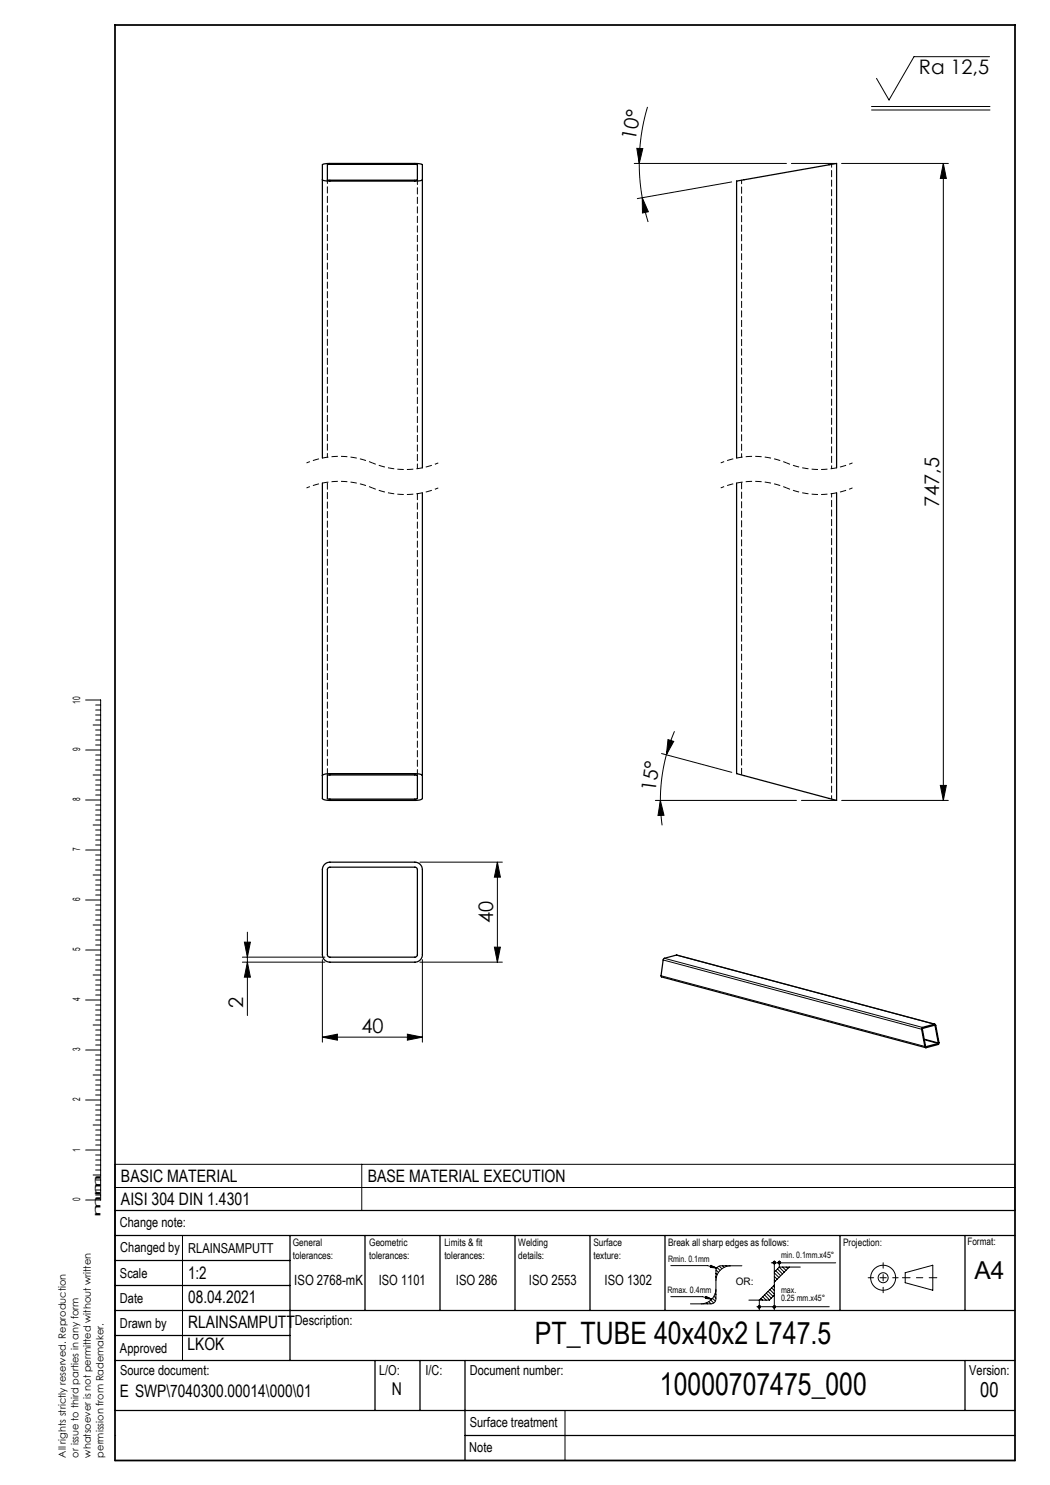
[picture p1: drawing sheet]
<svg xmlns="http://www.w3.org/2000/svg" width="210mm" height="297mm" viewBox="0 0 210 297" stroke-linecap="round" stroke-linejoin="round" font-family="sans-serif">
<g fill="none" stroke="#000" stroke-width=".2">
<path d="M197.9 11.3h-15.1l-5 8.7-2.5-4.3M126.8 32.7h30.5M127.4 29.7h1.2l-.8 3zM127.8 32.7a39.5 39.5 0 0 0 .6 6.8M128.4 39.5l1.3 2.9-1.2 .2zM128.4 39.5l1.2 4.9M129.5 21.4a39.5 39.5 0 0 0-1.7 11.3M146.3 36.4l-18.8 3.3M158.3 32.7h9M168.3 32.7h21.4M174.3 21.3h23.7M174.3 22h23.7"/>
<path d="M188.7 32.7l.6 3h-1.2zM188.7 32.7v127.4M17.1 140h3v100h-3M17.1 160h3M17.1 150h3M18.6 155h1.5M18.6 145h1.5M19.1 154h1M19.1 153h1M19.1 152h1M19.1 151h1M19.1 156h1"/>
<path d="M19.1 157h1M19.1 158h1M19.1 159h1M19.1 144h1M19.1 143h1M19.1 142h1M19.1 141h1M19.1 146h1M19.1 147h1M19.1 148h1M19.1 149h1M132.3 150.7l14.1 3.8"/>
<path d="M133.3 151a35.3 35.3 0 0 0-1.2 9.1M133.6 147.9l1.1 .4-1.4 2.7zM134.9 146.2l-1.6 4.8M188.1 157.1h1.2l-.6 3zM17.1 170h3M18.6 175h1.5M18.6 165h1.5M19.1 174h1M19.1 173h1M19.1 172h1M19.1 171h1M19.1 176h1"/>
<path d="M19.1 177h1M19.1 178h1M19.1 179h1M19.1 164h1M19.1 163h1M19.1 162h1M19.1 161h1M19.1 166h1M19.1 167h1M19.1 168h1M19.1 169h1M84 172.4h16.5"/>
<path d="M99.5 172.4l.6 3h-1.2zM99.5 172.4v20M131.1 160.1h28.2M132.1 160.1l.7 3h-1.2zM132.1 160.1l.3 5M160.3 160.1h7M168.3 160.1h21.4M17.1 190h3M17.1 180h3M18.6 195h1.5M18.6 185h1.5M19.1 194h1"/>
<path d="M19.1 193h1M19.1 192h1M19.1 191h1M19.1 196h1M19.1 197h1M19.1 198h1M19.1 199h1M19.1 184h1M19.1 183h1M19.1 182h1M19.1 181h1M19.1 186h1"/>
<path d="M19.1 187h1M19.1 188h1M19.1 189h1M48.5 192.4h16.5M48.5 191.4h16.5M48.9 188.4h1.2l-.6 3zM49.5 186.4v16.7M49.5 192.4l.6 3h-1.2zM64.5 191.9v16.5M84 192.4h16.5M84.5 191.9v16.5M98.9 189.4h1.2l-.6 3z"/>
<path d="M132.2 195.2l52.8 14.1M132.6 192l51.7 13.8M132.9 191.7l51.6 13.8M135.3 191l51.6 13.8M17.1 210h3M17.1 200h3M18.6 215h1.5M18.6 205h1.5M19.1 214h1M19.1 213h1M19.1 212h1M19.1 211h1"/>
<path d="M19.1 216h1M19.1 217h1M19.1 218h1M19.1 219h1M19.1 204h1M19.1 203h1M19.1 202h1M19.1 201h1M19.1 206h1M19.1 207h1M19.1 208h1M19.1 209h1"/>
<path d="M64.5 207.4l3-.6v1.2zM64.5 207.4h20M81.5 206.8l3 .6-3 .6zM184.8 207.8l2.9 .8M184.9 208l2.7 .7M185.1 209.3h.1M186.8 205.1h.2M17.1 230h3M17.1 220h3M18.6 235h1.5M18.6 225h1.5M19.1 234h1"/>
<path d="M19.1 233h1M19.1 232h1M19.1 231h1M19.1 236h1M19.1 237h1M19.1 238h1M19.1 239h1M19.1 224h1M19.1 223h1M19.1 222h1M19.1 221h1M19.1 226h1"/>
<path d="M19.1 227h1M19.1 228h1M19.1 229h1M23 232.9h180v9.2h-180zM23 237.5h180M72.4 232.9v9.2M36.5 247.1v25M134.2 253.1h7.3l1.8 .5M134.2 259.3h6.3l1.8 .5M141.2 259.3l1.1 .5-1.2-.1zM141.8 259.7l-.6-.1 .1-.2 1 .4M142.2 253.1l1.1 .5-1.2-.1z"/>
<path d="M142.5 259.7l.6 .5M142.7 253.5l-.5-.1v-.2l1.1 .4M142.8 259.2l.4 .4M143 258.7l.2 .2M143.2 258.2h.1M143.2 255.4l.1 .1M143.2 257.8a3 3 0 0 1-3 3M143.2 254.7l.2 .2M143.2 255.4h.1M143.2 254l.5 .5M143.4 253.5l.6 .6M143.8 253.2l.6 .6"/>
<path d="M144.5 253.2l.3 .3M145.2 253.2l.1 .1M145.9 253.2h.1M146.2 253.2a3 3 0 0 0-3 3M148.4 253.2h-4.2a1 1 0 0 0-1 1v5.6a1 1 0 0 1-1 1M152.2 259.7l.3 .3M152.6 259.3l.6 .7M152.9 259l1 1M153.3 258.6l1 1M153.6 258.3l1 1M154 257.9l.9 .9M154.3 252.6h12.8"/>
<path d="M154.3 257.6l.6 .5M154.7 257.2l.2 .2M154.8 252.3l-.2 .2M154.9 252.2v9.8M154.9 259l-1 1h-4.1M154.9 257l-3 3v2M154.9 254.6l.9 .9M154.9 255.3l.5 .6M154.9 256l.2 .2M155 252.3l-.4 .3M155 252.4l-.3 .3M155.1 252.4l-.3 .4"/>
<path d="M155.1 252.6l-.2 .2M155.1 254.1l1 1M155.5 253.8l1 1M155.8 252.3l-.2 .2M155.8 253.4l1 1M155.9 253.4h4.2M155.9 253.4l-1 1M155.9 252.2v1.2M156 252.3l-.4 .3M156 252.3l-.3 .4M156.1 252.4l-.3 .4M156.1 252.6l-.2 .2"/>
<path d="M156.5 253.4l.7 .7M157.2 253.4l.3 .3M157.9 253.4l-3 3M181 254.5l5.6-1.5v5l-5.6-1.5zM138.1 260.8h4.1M140.7 260.7l.1 .1M141.3 260.6l.2 .2M141.8 260.3l.4 .5M142.2 260l.5 .6M151.4 261.3h14.4M151.7 261.2h.1M151.9 261.1l-.3 .3"/>
<path d="M152 261.2l-.3 .3M152.1 261.2l-.4 .4M152.1 261.4l-.3 .2M154.9 261.1l-.3 .3M155 261.2l-.3 .3M155.1 261.2l-.4 .4M155.1 261.3l-.3 .3M23 287.1h.1M113 282.1v10"/>
<circle cx="154.9" cy="252.5" r=".25"/>
<circle cx="155.9" cy="252.5" r=".25"/>
<circle cx="176.6" cy="255.5" r="2.5"/>
<circle cx="176.6" cy="255.5" r="1"/>
<circle cx="151.9" cy="261.4" r=".25"/>
<circle cx="154.9" cy="261.4" r=".25"/>
</g>
<path d="M173.6 255.5h6M176.6 258.5v-6" fill="none" stroke="#000" stroke-width=".2" stroke-dasharray="15.2 1.3 1.3 1.3" stroke-dashoffset="14.1"/>
<path d="M180.5 255.5h6.9" fill="none" stroke="#000" stroke-width=".2" stroke-dasharray="15.2 1.3 1.3 1.3" stroke-dashoffset="13.7"/>
<g fill="none" stroke="#000" stroke-width=".25">
<path d="M64.5 36l.3 .1 1.2 .1h17l1.1-.1 .4-.1M65.5 32.9h17.8l.2 .1v3h-17.8h-.2zM64.5 91.6v-58.6l.4-.2 1.1-.1h17.8l.7 .3v60.6M64.5 96.6v63.1a1.74 1.74 0 0 0 1.5 .4h17.2a1.4 1.4 0 0 0 1.3-.4v-61.1M147.3 91.6v-55.4l20-3.5v60.9M147.3 96.6v58.1l20 5.4v-61.5M64.5 155.1a1.74 1.74 0 0 1 1.5-.4h17a1.74 1.74 0 0 1 1.5 .4M65.5 155.1l.5-.1h17.3l.2 .1v4.6l-.5 .1h-17.4l-.1-.1zM64.9 172.9l.5-.4 .6-.1h17a1.5 1.5 0 0 1 1.5 1.5v17a1.5 1.5 0 0 1-1.5 1.5h-17a1.5 1.5 0 0 1-1.5-1.5v-17l.1-.5zM65.6 173.6l.4-.2h17l.3 .2 .2 .3v17l-.2 .4-.3 .1h-17l-.4-.1-.1-.4v-17zM184.4 205.5l2.6-.6 .8 3.6-.1 .4-2.6 .6-.8-3.7zM184.5 205.7l2.5-.6 .6 3.6-2.5 .6z"/>
<path d="M187 204.8l-51.6-13.8-2.5 .7-.2 .2-.5 3.3 .1 .2 52.9 14.1M23 257.1h35M23 252.1h35M23 247.1h180M58 247.1v25M73 247.1v15M88 247.1v15M103 247.1v15M118 247.1v15M133 247.1v15M168 247.1v15M193 247.1v15"/>
<path d="M203 242.1h-180v40h180M23 267.1h35M23 272.1h180M23 262.1h180M75 272.1v10M84 272.1v10M93 272.1v20M193 272.1v10M93 287.1h110"/>
</g>
<path d="M23 5h180v287.1h-180z" fill="none" stroke="#000" stroke-width=".35"/>
<path d="M74.5 97.6a17.1 17.1 0 0 0-13.2 0M74.5 92.6a17.1 17.1 0 0 0-13.2 0M87.7 97.6a17.1 17.1 0 0 1-13.2 0M87.7 92.6a17.1 17.1 0 0 1-13.2 0M157.3 97.6a17.1 17.1 0 0 0-13.2 0M157.3 92.6a17.1 17.1 0 0 0-13.2 0M170.5 97.6a17.1 17.1 0 0 1-13.2 0M170.5 92.6a17.1 17.1 0 0 1-13.2 0" fill="none" stroke="#000" stroke-width=".2" stroke-dasharray="1.3 .6" stroke-dashoffset=".5" stroke-linecap="butt"/>
<g fill="#000">
<path d="M127.4 29.7h1.2l-.8 3zM128.4 39.5l1.3 2.9-1.2 .2z"/>
<path d="M133.6 147.9l1.1 .4-1.4 2.7zM132.1 160.1l.7 3h-1.2z"/>
<path d="M188.1 157.1h1.2l-.6 3zM188.7 32.7l.6 3h-1.2z"/>
<path d="M48.9 188.4h1.2l-.6 3zM49.5 192.4l.6 3h-1.2z"/>
<path d="M98.9 189.4h1.2l-.6 3zM99.5 172.4l.6 3h-1.2z"/>
<path d="M64.5 207.4l3-.6v1.2zM81.5 206.8l3 .6-3 .6z"/>
</g>
<path d="M65.5 91.4v-55.4" fill="none" stroke="#000" stroke-width=".2" stroke-dasharray="1.3 .6" stroke-dashoffset=".5"/>
<path d="M83.5 93.7v-57.7" fill="none" stroke="#000" stroke-width=".2" stroke-dasharray="1.3 .6" stroke-dashoffset=".3"/>
<path d="M65.5 155.1v-58.7M148.3 155v-58.6" fill="none" stroke="#000" stroke-width=".2" stroke-dasharray="1.3 .6" stroke-dashoffset="-.1"/>
<path d="M83.5 155.1v-56.4" fill="none" stroke="#000" stroke-width=".2" stroke-dasharray="1.3 .6" stroke-dashoffset=".1"/>
<path d="M166.3 93.7v-60.8" fill="none" stroke="#000" stroke-width=".2" stroke-dasharray="1.3 .6" stroke-dashoffset=".7"/>
<path d="M148.3 91.4v-55.4M166.3 159.8v-61.1" fill="none" stroke="#000" stroke-width=".2" stroke-dasharray="1.3 .6" stroke-dashoffset=".6"/>
<g font-size="6.2">
<text x="107" y="268.8">PT_TUBE 40x40x2 L747.5</text>
<text x="132" y="279">10000707475_000</text>
</g>
<text font-size="4.9" x="194.9" y="255.8">A4</text>
<text font-size="4.1" x="196" y="279.3">00</text>
<g font-size="4">
<text x="183.8" y="14.9">Ra 12,5</text>
<text x="127.1" y="28.2" transform="rotate(-79 127.1 28.2)">10°</text>
<text x="187.8" y="101.4" transform="rotate(-90 187.8 101.4)">747,5</text>
<text x="131.1" y="158.4" transform="rotate(-82 131.1 158.4)">15°</text>
<text x="98.6" y="184.6" transform="rotate(-90 98.6 184.6)">40</text>
<text x="48.6" y="201.5" transform="rotate(-90 48.6 201.5)">2</text>
<text x="72.3" y="206.6">40</text>
</g>
<text font-size="3.5" x="78.4" y="279.1">N</text>
<g font-size="3.4">
<text x="24.2" y="236.3">BASIC MATERIAL</text>
<text x="73.6" y="236.3">BASE MATERIAL EXECUTION</text>
<text x="24.2" y="241">AISI 304 DIN 1.4301</text>
<text x="37.6" y="255.8">1:2</text>
<text x="37.6" y="260.5">08.04.2021</text>
<text x="37.6" y="265.5">RLAINSAMPUTT</text>
<text x="37.5" y="270.1">LKOK</text>
<text x="24" y="279.3">E SWP\7040300.00014\000\01</text>
</g>
<g font-size="2.8">
<text x="58.9" y="257">ISO 2768-mK</text>
<text x="75.8" y="257">ISO 1101</text>
<text x="91.2" y="257">ISO 286</text>
<text x="105.8" y="257">ISO 2553</text>
<text x="120.9" y="257">ISO 1302</text>
</g>
<g font-size="2.7">
<text x="24" y="245.4">Change note:</text>
<text x="24.1" y="250.4">Changed by</text>
<text x="37.6" y="250.7">RLAINSAMPUTT</text>
<text x="24" y="255.5">Scale</text>
<text x="24" y="260.5">Date</text>
<text x="24" y="265.5">Drawn by</text>
<text x="59" y="265">Description:</text>
<text x="24" y="270.6">Approved</text>
<text x="24" y="275.1">Source document:</text>
<text x="75.8" y="275.1">L/O:</text>
<text x="85.1" y="275.1">I/C:</text>
<text x="94" y="275.1">Document number:</text>
<text x="193.9" y="275.1">Version:</text>
<text x="93.9" y="285.5">Surface treatment</text>
<text x="93.9" y="290.5">Note</text>
</g>
<g font-size="2.1">
<text x="16" y="140.8" transform="rotate(-90 16 140.8)">10</text>
<text x="16" y="150.2" transform="rotate(-90 16 150.2)">9</text>
<text x="16" y="160.2" transform="rotate(-90 16 160.2)">8</text>
<text x="16" y="170.2" transform="rotate(-90 16 170.2)">7</text>
<text x="16" y="180.2" transform="rotate(-90 16 180.2)">6</text>
<text x="16" y="190.2" transform="rotate(-90 16 190.2)">5</text>
<text x="16" y="200.2" transform="rotate(-90 16 200.2)">4</text>
<text x="16" y="210.2" transform="rotate(-90 16 210.2)">3</text>
<text x="16" y="220.2" transform="rotate(-90 16 220.2)">2</text>
<text x="16" y="230.5" transform="rotate(-90 16 230.5)">1</text>
<text x="16" y="240.2" transform="rotate(-90 16 240.2)">0</text>
<text x="20.1" y="243.5" transform="rotate(-90 20.1 243.5)">mm</text>
<text x="58.6" y="249.2">General</text>
<text x="58.6" y="251.7">tolerances:</text>
<text x="73.9" y="249.2">Geometric</text>
<text x="73.9" y="251.7">tolerances:</text>
<text x="88.9" y="249.2">Limits &amp; fit</text>
<text x="88.9" y="251.7">tolerances:</text>
<text x="103.7" y="249.2">Welding</text>
<text x="103.7" y="251.7">details:</text>
<text x="118.7" y="249.2">Surface</text>
<text x="118.7" y="251.7">texture:</text>
<text x="133.6" y="249.2">Break all sharp edges as follows:</text>
<text x="168.6" y="249.2">Projection:</text>
<text x="193.5" y="249.1">Format:</text>
<text x="147.2" y="256.9">OR:</text>
</g>
<g font-size="2">
<text x="13.2" y="291.5" transform="rotate(-90 13.2 291.5)">All rights strictly reserved. Reproduction</text>
<text x="15.7" y="291.5" transform="rotate(-90 15.7 291.5)">or issue to third parties in any form</text>
<text x="18.2" y="291.5" transform="rotate(-90 18.2 291.5)">whatsoever is not permitted without written</text>
<text x="20.7" y="291.5" transform="rotate(-90 20.7 291.5)">permission from Rademaker.</text>
</g>
<g font-size="1.8">
<text x="156.2" y="251.7">min. 0.1mm.x45°</text>
<text x="133.6" y="252.4">Rmin. 0.1mm</text>
<text x="133.5" y="258.7">Rmax. 0.4mm</text>
<text x="156.2" y="258.5">max.</text>
<text x="156.2" y="260.3">0.25 mm.x45°</text>
</g>
</svg>
